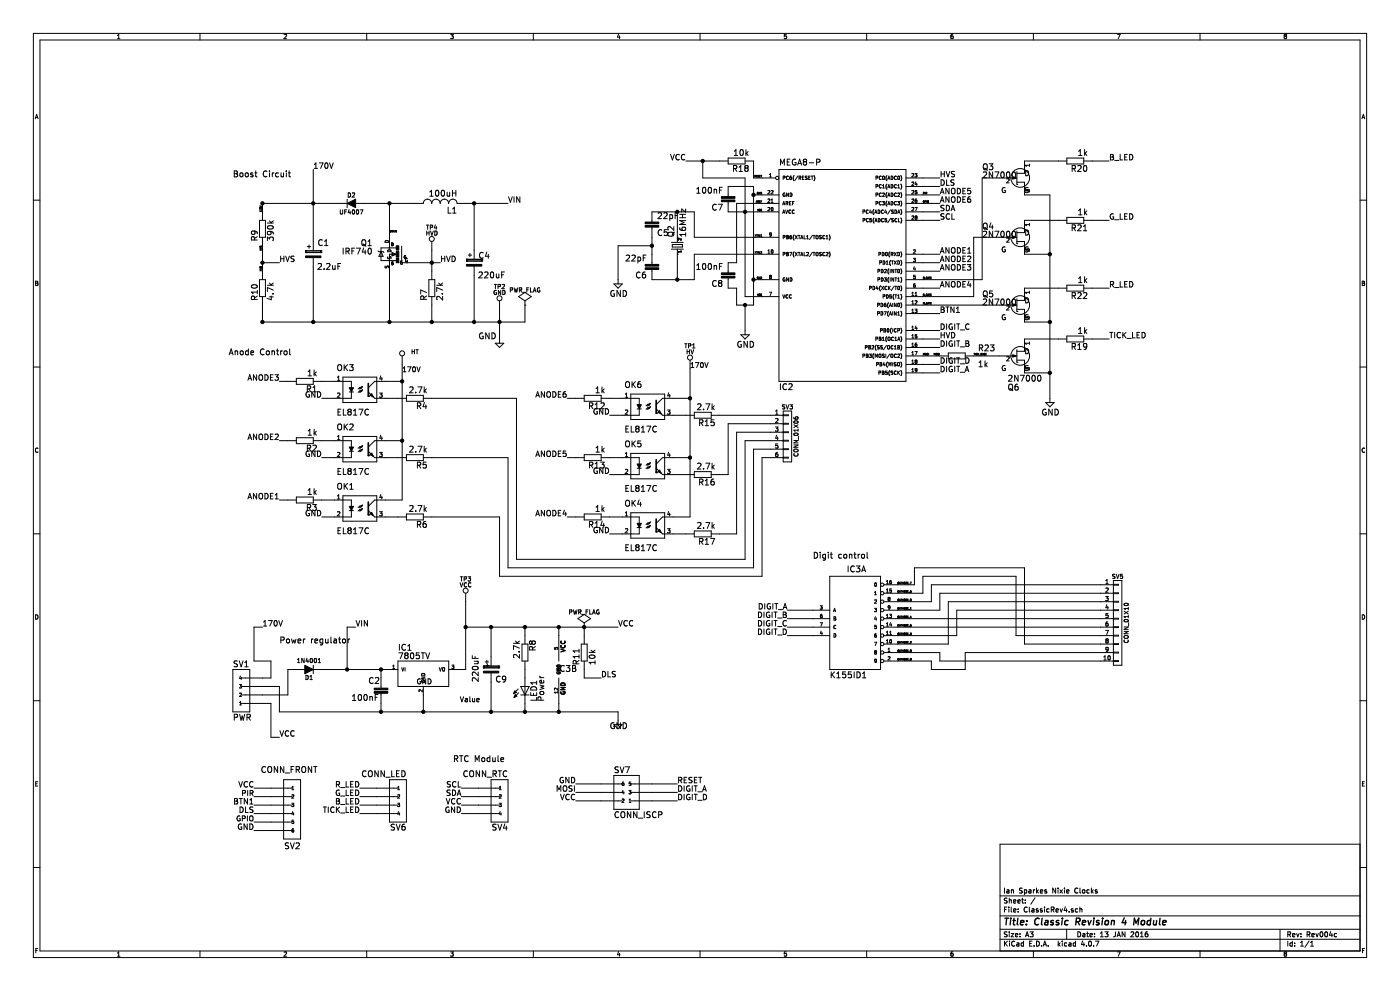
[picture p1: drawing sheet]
EESchema Schematic File Version 2
LIBS:ClassicRev4
LIBS:ClassicRev4-rescue
LIBS:ClassicRev4-cache
EELAYER 25 0
EELAYER END
$Descr A3 16535 11693
encoding utf-8
Sheet 1 1
Title "Classic Revision 4 Module"
Date "13 JAN 2016"
Rev "Rev004c"
Comp "Ian Sparkes Nixie Clocks"
Comment1 ""
Comment2 ""
Comment3 ""
Comment4 ""
$EndDescr
Text Notes 2750 2100 0    70   ~ 0
Boost Circuit
Text Notes 2700 4200 0    70   ~ 0
Anode Control
Text Notes 3300 7600 0    70   ~ 0
Power regulator
Text Notes 9600 6600 0    70   ~ 0
Digit control
Text Notes 5350 9000 0    70   ~ 0
RTC Module
$Comp
L RCL_C-EU050-024X044 C2
U 1 1
P 4500 8200
F 0 "C2" H 4350 8000 70  0000 L BNN
F 1 "100nF" H 4150 8200 70  0000 L BNN
F 2 "rcl:rcl-C025-024X044" H 4490 7990 70  0001 L TNN
F 3 "" H 4500 8200 60  0001 C CNN
	1    4500 8200
	1    0    0    1   
$EndComp
$Comp
L CP C4
U 1 1
P 5600 3100
F 0 "C4" H 5650 3150 70  0000 L BNN
F 1 "220uF" H 5644 2919 70  0000 L BNN
F 2 "rcl:rcl-E2,5-7" H 5590 2890 70  0001 L TNN
F 3 "" H 5600 3100 60  0001 C CNN
F 4 "Value" H 5600 3100 60  0001 C CNN "Fieldname"
F 5 "+" V 5577 3116 50  0001 L BNN "Field4"
	1    5600 3100
	1    0    0    -1  
$EndComp
$Comp
L RCL_C-EU050-024X044 C5
U 1 1
P 7700 2700
F 0 "C5" H 7760 2715 70  0000 L BNN
F 1 "22pF" H 7760 2515 70  0000 L BNN
F 2 "rcl:rcl-C025-024X044" H 7690 2490 70  0001 L TNN
F 3 "" H 7700 2700 60  0001 C CNN
	1    7700 2700
	1    0    0    1   
$EndComp
$Comp
L RCL_C-EU050-024X044 C6
U 1 1
P 7700 3200
F 0 "C6" H 7760 3215 70  0000 L BNN
F 1 "22pF" H 7760 3015 70  0000 L BNN
F 2 "rcl:rcl-C025-024X044" H 7690 2990 70  0001 L TNN
F 3 "" H 7700 3200 60  0001 C CNN
	1    7700 3200
	-1   0    0    1   
$EndComp
$Comp
L RCL_C-EU050-024X044 C7
U 1 1
P 8600 2400
F 0 "C7" H 8660 2415 70  0000 L BNN
F 1 "100nF" H 8660 2215 70  0000 L BNN
F 2 "rcl:rcl-C025-024X044" H 8590 2190 70  0001 L TNN
F 3 "" H 8600 2400 60  0001 C CNN
	1    8600 2400
	-1   0    0    1   
$EndComp
$Comp
L RCL_C-EU050-024X044 C8
U 1 1
P 8600 3300
F 0 "C8" H 8660 3315 70  0000 L BNN
F 1 "100nF" H 8660 3115 70  0000 L BNN
F 2 "rcl:rcl-C025-024X044" H 8590 3090 70  0001 L TNN
F 3 "" H 8600 3300 60  0001 C CNN
	1    8600 3300
	-1   0    0    1   
$EndComp
$Comp
L CP C9
U 1 1
P 5800 7900
F 0 "C9" H 5850 7750 70  0000 L BNN
F 1 "220uF" V 5650 7750 70  0000 L BNN
F 2 "rcl:rcl-E2,5-7" H 5790 7690 70  0001 L TNN
F 3 "" H 5800 7900 60  0001 C CNN
F 4 "Value" H 5550 7550 60  0000 C CNN "Fieldname"
F 5 "+" V 5777 7916 50  0000 L BNN "Field5"
	1    5800 7900
	1    0    0    -1  
$EndComp
$Comp
L FRAMES_FRAME_A_L #FRAME1
U 1 1
P 2400 10000
F 0 "#FRAME1" H 2450 10050 60  0001 C CNN
F 1 "~" H 2400 -31600 60  0001 C CNN
F 2 "" H 2400 -31600 60  0001 C CNN
F 3 "" H 2400 -31600 60  0001 C CNN
	1    2400 10000
	1    0    0    -1  
$EndComp
$Comp
L GND #GND1
U 1 1
P 5900 4000
F 0 "#GND1" H 5800 3900 70  0001 L BNN
F 1 "GND" H 5650 4000 70  0000 L BNN
F 2 "" H 5900 4000 60  0001 C CNN
F 3 "" H 5900 4000 60  0001 C CNN
	1    5900 4000
	1    0    0    -1  
$EndComp
$Comp
L GND #GND2
U 1 1
P 7300 3300
F 0 "#GND2" H 7200 3200 70  0001 L BNN
F 1 "GND" H 7200 3100 70  0000 L BNN
F 2 "" H 7300 3300 60  0001 C CNN
F 3 "" H 7300 3300 60  0001 C CNN
	1    7300 3300
	1    0    0    -1  
$EndComp
$Comp
L GND #GND3
U 1 1
P 7300 8500
F 0 "#GND3" H 7200 8400 70  0001 L BNN
F 1 "GND" H 7200 8400 70  0000 L BNN
F 2 "" H 7300 8500 60  0001 C CNN
F 3 "" H 7300 8500 60  0001 C CNN
	1    7300 8500
	1    0    0    -1  
$EndComp
$Comp
L GND #GND4
U 1 1
P 8800 3900
F 0 "#GND4" H 8700 3800 70  0001 L BNN
F 1 "GND" H 8700 3700 70  0000 L BNN
F 2 "" H 8800 3900 60  0001 C CNN
F 3 "" H 8800 3900 60  0001 C CNN
	1    8800 3900
	1    0    0    -1  
$EndComp
$Comp
L GND #GND5
U 1 1
P 12400 4700
F 0 "#GND5" H 12300 4600 70  0001 L BNN
F 1 "GND" H 12300 4500 70  0000 L BNN
F 2 "" H 12400 4700 60  0001 C CNN
F 3 "" H 12400 4700 60  0001 C CNN
	1    12400 4700
	1    0    0    -1  
$EndComp
$Comp
L LINEAR_7805TV IC1
U 1 1
P 5000 7900
F 0 "IC1" H 4700 8125 70  0000 L BNN
F 1 "7805TV" H 4700 8025 70  0000 L BNN
F 2 "Recovered:7805_TO220V" H 4990 7690 70  0001 L TNN
F 3 "" H 5000 7900 60  0001 C CNN
F 4 "GND" H 4300 8100 60  0001 L BNN "Field5"
	1    5000 7900
	1    0    0    -1  
$EndComp
$Comp
L ATMEL_MEGA8-P IC2
U 1 1
P 9900 3200
F 0 "IC2" H 9200 1800 70  0000 L BNN
F 1 "MEGA8-P" H 9201 4450 70  0000 L BNN
F 2 "Recovered:328P_DIL28" H 9890 2990 70  0001 L TNN
F 3 "" H 9900 3200 60  0001 C CNN
	1    9900 3200
	1    0    0    -1  
$EndComp
$Comp
L 74XX-US_74141N IC3
U 1 1
P 10100 7300
F 0 "IC3" H 10000 7850 70  0000 L BNN
F 1 "K155ID1" H 9800 6600 70  0000 L BNN
F 2 "Recovered:74141_DIL16" H 10090 7090 70  0001 L TNN
F 3 "" H 10100 7300 60  0001 C CNN
	1    10100 7300
	1    0    0    -1  
$EndComp
$Comp
L 74XX-US_74141N IC3
U 2 1
P 6600 7900
F 0 "IC3" H 6575 7875 70  0000 L BNN
F 1 "K155ID1" H 6590 7790 70  0001 L TNN
F 2 "Recovered:74141_DIL16" H 6590 7690 70  0001 L TNN
F 3 "" H 6600 7900 60  0001 C CNN
F 4 "GND" V 6674 7600 50  0000 L BNN "Field4"
F 5 "VCC" V 6675 8100 50  0000 L BNN "Field5"
	2    6600 7900
	1    0    0    -1  
$EndComp
$Comp
L RCL_L-US6000-XXX-RC L1
U 1 1
P 5200 2400
F 0 "L1" V 5150 2200 70  0000 L BNN
F 1 "100uH" V 5350 2200 70  0000 L BNN
F 2 "Recovered:Inductor-100mH" H 5190 2190 70  0001 L TNN
F 3 "" H 5200 2400 60  0001 C CNN
	1    5200 2400
	0    -1   -1   0   
$EndComp
$Comp
L LED_LED3MM LED1
U 1 1
P 6200 8100
F 0 "LED1" V 6340 7920 70  0000 L BNN
F 1 "Power" V 6425 7920 70  0000 L BNN
F 2 "KickstarterNixie:LED_LED3MM" H 6190 7890 70  0001 L TNN
F 3 "" H 6200 8100 60  0001 C CNN
	1    6200 8100
	1    0    0    -1  
$EndComp
$Comp
L PC817 OK1
U 1 1
P 4250 6000
F 0 "OK1" H 3975 6225 70  0000 L BNN
F 1 "EL817C" H 3975 5700 70  0000 L BNN
F 2 "optocoupler:optocoupler-DIL04" H 4240 5790 70  0001 L TNN
F 3 "" H 4250 6000 60  0001 C CNN
F 4 "Value" H 4250 6000 60  0001 C CNN "Fieldname"
	1    4250 6000
	1    0    0    -1  
$EndComp
$Comp
L PC817 OK2
U 1 1
P 4250 5300
F 0 "OK2" H 3975 5525 70  0000 L BNN
F 1 "EL817C" H 3975 5000 70  0000 L BNN
F 2 "optocoupler:optocoupler-DIL04" H 4240 5090 70  0001 L TNN
F 3 "" H 4250 5300 60  0001 C CNN
F 4 "Value" H 4250 5300 60  0001 C CNN "Fieldname"
	1    4250 5300
	1    0    0    -1  
$EndComp
$Comp
L PC817 OK3
U 1 1
P 4250 4600
F 0 "OK3" H 3975 4825 70  0000 L BNN
F 1 "EL817C" H 3975 4300 70  0000 L BNN
F 2 "optocoupler:optocoupler-DIL04" H 4240 4390 70  0001 L TNN
F 3 "" H 4250 4600 60  0001 C CNN
F 4 "Value" H 4250 4600 60  0001 C CNN "Fieldname"
	1    4250 4600
	1    0    0    -1  
$EndComp
$Comp
L PC817 OK4
U 1 1
P 7650 6200
F 0 "OK4" H 7375 6425 70  0000 L BNN
F 1 "EL817C" H 7375 5900 70  0000 L BNN
F 2 "optocoupler:optocoupler-DIL04" H 7640 5990 70  0001 L TNN
F 3 "" H 7650 6200 60  0001 C CNN
F 4 "Value" H 7650 6200 60  0001 C CNN "Fieldname"
	1    7650 6200
	1    0    0    -1  
$EndComp
$Comp
L PC817 OK5
U 1 1
P 7650 5500
F 0 "OK5" H 7375 5725 70  0000 L BNN
F 1 "EL817C" H 7375 5200 70  0000 L BNN
F 2 "optocoupler:optocoupler-DIL04" H 7640 5290 70  0001 L TNN
F 3 "" H 7650 5500 60  0001 C CNN
F 4 "Value" H 7650 5500 60  0001 C CNN "Fieldname"
	1    7650 5500
	1    0    0    -1  
$EndComp
$Comp
L PC817 OK6
U 1 1
P 7650 4800
F 0 "OK6" H 7375 5025 70  0000 L BNN
F 1 "EL817C" H 7375 4500 70  0000 L BNN
F 2 "optocoupler:optocoupler-DIL04" H 7640 4590 70  0001 L TNN
F 3 "" H 7650 4800 60  0001 C CNN
F 4 "Value" H 7650 4800 60  0001 C CNN "Fieldname"
	1    7650 4800
	1    0    0    -1  
$EndComp
$Comp
L CRYSTAL_CRYSTALHC49S Q2
U 1 1
P 8000 2900
F 0 "Q2" H 8100 2940 70  0000 L BNN
F 1 "16MHz" H 8100 2800 70  0000 L BNN
F 2 "Crystals:Crystal_HC49-U_Vertical" H 7990 2690 70  0001 L TNN
F 3 "" H 8000 2900 60  0001 C CNN
F 4 "1" H 7915 2855 34  0000 L BNN "Field5"
F 5 "2" H 8060 2855 34  0000 L BNN "Field6"
	1    8000 2900
	0    -1   -1   0   
$EndComp
$Comp
L Q_NJFET_DGS Q3
U 1 1
P 12000 2100
F 0 "Q3" H 11600 2195 70  0000 L BNN
F 1 "2N7000" H 11600 2100 70  0000 L BNN
F 2 "Recovered:TRANSISTOR-FET_TO92" H 11990 1890 70  0001 L TNN
F 3 "" H 12000 2100 60  0001 C CNN
F 4 "D" H 12100 2124 60  0000 L BNN "Field5"
F 5 "S" H 12099 1925 60  0000 L BNN "Field6"
F 6 "G" H 11825 1925 60  0000 L BNN "Field7"
	1    12000 2100
	1    0    0    -1  
$EndComp
$Comp
L Q_NJFET_DGS Q4
U 1 1
P 12000 2800
F 0 "Q4" H 11600 2895 70  0000 L BNN
F 1 "2N7000" H 11600 2800 70  0000 L BNN
F 2 "Recovered:TRANSISTOR-FET_TO92" H 11990 2590 70  0001 L TNN
F 3 "" H 12000 2800 60  0001 C CNN
F 4 "D" H 12100 2824 60  0000 L BNN "Field5"
F 5 "S" H 12099 2625 60  0000 L BNN "Field6"
F 6 "G" H 11825 2625 60  0000 L BNN "Field7"
	1    12000 2800
	1    0    0    -1  
$EndComp
$Comp
L Q_NJFET_DGS Q5
U 1 1
P 12000 3600
F 0 "Q5" H 11600 3695 70  0000 L BNN
F 1 "2N7000" H 11600 3600 70  0000 L BNN
F 2 "Recovered:TRANSISTOR-FET_TO92" H 11990 3390 70  0001 L TNN
F 3 "" H 12000 3600 60  0001 C CNN
F 4 "D" H 12100 3624 60  0000 L BNN "Field5"
F 5 "S" H 12099 3425 60  0000 L BNN "Field6"
F 6 "G" H 11825 3425 60  0000 L BNN "Field7"
	1    12000 3600
	1    0    0    -1  
$EndComp
$Comp
L Q_NJFET_DGS Q6
U 1 1
P 12000 4200
F 0 "Q6" H 11900 3795 70  0000 L BNN
F 1 "2N7000" H 11900 3900 70  0000 L BNN
F 2 "Recovered:TRANSISTOR-FET_TO92" H 11990 3990 70  0001 L TNN
F 3 "" H 12000 4200 60  0001 C CNN
F 4 "D" H 12100 4224 60  0000 L BNN "Field5"
F 5 "S" H 12099 4025 60  0000 L BNN "Field6"
F 6 "G" H 11825 4025 60  0000 L BNN "Field7"
	1    12000 4200
	1    0    0    -1  
$EndComp
$Comp
L RCL_R-EU_0207/2V R1
U 1 1
P 3600 4500
F 0 "R1" H 3450 4558 70  0000 L BNN
F 1 "1k" H 3450 4370 70  0000 L BNN
F 2 "rcl:rcl-0207%2f2V" H 3590 4290 70  0001 L TNN
F 3 "" H 3600 4500 60  0001 C CNN
	1    3600 4500
	-1   0    0    1   
$EndComp
$Comp
L RCL_R-EU_0207/2V R2
U 1 1
P 3600 5200
F 0 "R2" H 3450 5258 70  0000 L BNN
F 1 "1k" H 3450 5070 70  0000 L BNN
F 2 "rcl:rcl-0207%2f2V" H 3590 4990 70  0001 L TNN
F 3 "" H 3600 5200 60  0001 C CNN
	1    3600 5200
	-1   0    0    1   
$EndComp
$Comp
L RCL_R-EU_0207/2V R3
U 1 1
P 3600 5900
F 0 "R3" H 3450 5958 70  0000 L BNN
F 1 "1k" H 3450 5770 70  0000 L BNN
F 2 "rcl:rcl-0207%2f2V" H 3590 5690 70  0001 L TNN
F 3 "" H 3600 5900 60  0001 C CNN
	1    3600 5900
	-1   0    0    1   
$EndComp
$Comp
L RCL_R-EU_0207/2V R4
U 1 1
P 4900 4700
F 0 "R4" H 4750 4758 70  0000 L BNN
F 1 "2.7k" H 4750 4570 70  0000 L BNN
F 2 "rcl:rcl-0207%2f2V" H 4890 4490 70  0001 L TNN
F 3 "" H 4900 4700 60  0001 C CNN
	1    4900 4700
	-1   0    0    1   
$EndComp
$Comp
L RCL_R-EU_0207/2V R5
U 1 1
P 4900 5400
F 0 "R5" H 4750 5458 70  0000 L BNN
F 1 "2.7k" H 4750 5270 70  0000 L BNN
F 2 "rcl:rcl-0207%2f2V" H 4890 5190 70  0001 L TNN
F 3 "" H 4900 5400 60  0001 C CNN
	1    4900 5400
	-1   0    0    1   
$EndComp
$Comp
L RCL_R-EU_0207/2V R6
U 1 1
P 4900 6100
F 0 "R6" H 4750 6158 70  0000 L BNN
F 1 "2.7k" H 4750 5970 70  0000 L BNN
F 2 "rcl:rcl-0207%2f2V" H 4890 5890 70  0001 L TNN
F 3 "" H 4900 6100 60  0001 C CNN
	1    4900 6100
	-1   0    0    1   
$EndComp
$Comp
L RCL_R-EU_0207/2V R7
U 1 1
P 5100 3400
F 0 "R7" H 4950 3459 70  0000 L BNN
F 1 "2.7k" H 4950 3270 70  0000 L BNN
F 2 "rcl:rcl-0207%2f2V" H 5090 3190 70  0001 L TNN
F 3 "" H 5100 3400 60  0001 C CNN
	1    5100 3400
	0    -1   -1   0   
$EndComp
$Comp
L RCL_R-EU_0207/2V R8
U 1 1
P 6200 7700
F 0 "R8" H 6050 7758 70  0000 L BNN
F 1 "2.7k" H 6051 7570 70  0000 L BNN
F 2 "rcl:rcl-0207%2f2V" H 6190 7490 70  0001 L TNN
F 3 "" H 6200 7700 60  0001 C CNN
	1    6200 7700
	0    1    1    0   
$EndComp
$Comp
L RCL_R-EU_0207/2V R9
U 1 1
P 3100 2700
F 0 "R9" H 2950 2759 70  0000 L BNN
F 1 "390k" H 2950 2570 70  0000 L BNN
F 2 "rcl:rcl-0207%2f2V" H 3090 2490 70  0001 L TNN
F 3 "" H 3100 2700 60  0001 C CNN
	1    3100 2700
	0    -1   -1   0   
$EndComp
$Comp
L RCL_R-EU_0207/2V R10
U 1 1
P 3100 3400
F 0 "R10" H 2950 3459 70  0000 L BNN
F 1 "4.7k" H 2950 3270 70  0000 L BNN
F 2 "rcl:rcl-0207%2f2V" H 3090 3190 70  0001 L TNN
F 3 "" H 3100 3400 60  0001 C CNN
	1    3100 3400
	0    -1   -1   0   
$EndComp
$Comp
L RCL_R-EU_0207/2V R11
U 1 1
P 6900 7700
F 0 "R11" H 6750 7759 70  0000 L BNN
F 1 "10k" H 6750 7570 70  0000 L BNN
F 2 "rcl:rcl-0207%2f2V" H 6890 7490 70  0001 L TNN
F 3 "" H 6900 7700 60  0001 C CNN
	1    6900 7700
	0    -1   -1   0   
$EndComp
$Comp
L RCL_R-EU_0207/2V R12
U 1 1
P 7000 4700
F 0 "R12" H 6850 4758 70  0000 L BNN
F 1 "1k" H 6850 4570 70  0000 L BNN
F 2 "rcl:rcl-0207%2f2V" H 6990 4490 70  0001 L TNN
F 3 "" H 7000 4700 60  0001 C CNN
	1    7000 4700
	-1   0    0    1   
$EndComp
$Comp
L RCL_R-EU_0207/2V R13
U 1 1
P 7000 5400
F 0 "R13" H 6850 5458 70  0000 L BNN
F 1 "1k" H 6850 5270 70  0000 L BNN
F 2 "rcl:rcl-0207%2f2V" H 6990 5190 70  0001 L TNN
F 3 "" H 7000 5400 60  0001 C CNN
	1    7000 5400
	-1   0    0    1   
$EndComp
$Comp
L RCL_R-EU_0207/2V R14
U 1 1
P 7000 6100
F 0 "R14" H 6850 6158 70  0000 L BNN
F 1 "1k" H 6850 5970 70  0000 L BNN
F 2 "rcl:rcl-0207%2f2V" H 6990 5890 70  0001 L TNN
F 3 "" H 7000 6100 60  0001 C CNN
	1    7000 6100
	-1   0    0    1   
$EndComp
$Comp
L RCL_R-EU_0207/2V R15
U 1 1
P 8300 4900
F 0 "R15" H 8150 4958 70  0000 L BNN
F 1 "2.7k" H 8150 4770 70  0000 L BNN
F 2 "rcl:rcl-0207%2f2V" H 8290 4690 70  0001 L TNN
F 3 "" H 8300 4900 60  0001 C CNN
	1    8300 4900
	-1   0    0    1   
$EndComp
$Comp
L RCL_R-EU_0207/2V R16
U 1 1
P 8300 5600
F 0 "R16" H 8150 5658 70  0000 L BNN
F 1 "2.7k" H 8150 5470 70  0000 L BNN
F 2 "rcl:rcl-0207%2f2V" H 8290 5390 70  0001 L TNN
F 3 "" H 8300 5600 60  0001 C CNN
	1    8300 5600
	-1   0    0    1   
$EndComp
$Comp
L RCL_R-EU_0207/2V R17
U 1 1
P 8300 6300
F 0 "R17" H 8150 6358 70  0000 L BNN
F 1 "2.7k" H 8150 6170 70  0000 L BNN
F 2 "rcl:rcl-0207%2f2V" H 8290 6090 70  0001 L TNN
F 3 "" H 8300 6300 60  0001 C CNN
	1    8300 6300
	-1   0    0    1   
$EndComp
$Comp
L RCL_R-EU_0207/2V R18
U 1 1
P 8700 1900
F 0 "R18" H 8550 1958 70  0000 L BNN
F 1 "10k" H 8550 1770 70  0000 L BNN
F 2 "rcl:rcl-0207%2f2V" H 8690 1690 70  0001 L TNN
F 3 "" H 8700 1900 60  0001 C CNN
	1    8700 1900
	-1   0    0    1   
$EndComp
$Comp
L RCL_R-EU_0207/2V R19
U 1 1
P 12700 4000
F 0 "R19" H 12550 4058 70  0000 L BNN
F 1 "1k" H 12550 3870 70  0000 L BNN
F 2 "rcl:rcl-0207%2f2V" H 12690 3790 70  0001 L TNN
F 3 "" H 12700 4000 60  0001 C CNN
	1    12700 4000
	-1   0    0    1   
$EndComp
$Comp
L RCL_R-EU_0207/2V R20
U 1 1
P 12700 1900
F 0 "R20" H 12550 1958 70  0000 L BNN
F 1 "1k" H 12550 1770 70  0000 L BNN
F 2 "rcl:rcl-0207%2f2V" H 12690 1690 70  0001 L TNN
F 3 "" H 12700 1900 60  0001 C CNN
	1    12700 1900
	-1   0    0    1   
$EndComp
$Comp
L RCL_R-EU_0207/2V R21
U 1 1
P 12700 2600
F 0 "R21" H 12550 2658 70  0000 L BNN
F 1 "1k" H 12550 2470 70  0000 L BNN
F 2 "rcl:rcl-0207%2f2V" H 12690 2390 70  0001 L TNN
F 3 "" H 12700 2600 60  0001 C CNN
	1    12700 2600
	-1   0    0    1   
$EndComp
$Comp
L RCL_R-EU_0207/2V R22
U 1 1
P 12700 3400
F 0 "R22" H 12550 3458 70  0000 L BNN
F 1 "1k" H 12550 3270 70  0000 L BNN
F 2 "rcl:rcl-0207%2f2V" H 12690 3190 70  0001 L TNN
F 3 "" H 12700 3400 60  0001 C CNN
	1    12700 3400
	-1   0    0    1   
$EndComp
$Comp
L RCL_R-EU_0207/2V R23
U 1 1
P 11300 4200
F 0 "R23" H 11550 4258 70  0000 L BNN
F 1 "1k" H 11550 4070 70  0000 L BNN
F 2 "rcl:rcl-0207%2f2V" H 11290 3990 70  0001 L TNN
F 3 "" H 11300 4200 60  0001 C CNN
	1    11300 4200
	1    0    0    -1  
$EndComp
$Comp
L ARDUNIX6_MA04-1 SV1
U 1 1
P 2800 8100
F 0 "SV1" H 2751 8330 70  0000 L BNN
F 1 "PWR" H 2750 7700 70  0000 L BNN
F 2 "Recovered:ARDUNIX6_MA04-1" H 2790 7890 70  0001 L TNN
F 3 "" H 2800 8100 60  0001 C CNN
	1    2800 8100
	1    0    0    -1  
$EndComp
$Comp
L ARDUNIX6_MA06-1 SV2
U 1 1
P 3500 9600
F 0 "SV2" H 3450 9950 70  0000 L BNN
F 1 "CONN_FRONT" H 3250 9050 70  0000 L BNN
F 2 "Recovered:ARDUNIX6_MA06-1" H 3490 9390 70  0001 L TNN
F 3 "" H 3500 9600 60  0001 C CNN
	1    3500 9600
	-1   0    0    1   
$EndComp
$Comp
L ARDUNIX6_MA04-1 SV4
U 1 1
P 5950 9500
F 0 "SV4" H 5900 9730 70  0000 L BNN
F 1 "CONN_RTC" H 5901 9100 70  0000 L BNN
F 2 "Recovered:ARDUNIX6_MA04-1" H 5940 9290 70  0001 L TNN
F 3 "" H 5950 9500 60  0001 C CNN
	1    5950 9500
	-1   0    0    1   
$EndComp
$Comp
L ARDUNIX6_MA04-1 SV6
U 1 1
P 4750 9500
F 0 "SV6" H 4700 9730 70  0000 L BNN
F 1 "CONN_LED" H 4701 9100 70  0000 L BNN
F 2 "Recovered:ARDUNIX6_MA04-1" H 4740 9290 70  0001 L TNN
F 3 "" H 4750 9500 60  0001 C CNN
	1    4750 9500
	-1   0    0    1   
$EndComp
$Comp
L CON-LSTB_MA03-2 SV7
U 1 1
P 7400 9350
F 0 "SV7" H 7250 9580 70  0000 L BNN
F 1 "CONN_ISCP" H 7250 9050 70  0000 L BNN
F 2 "Recovered:CON-LSTB_MA03-2" H 7390 9140 70  0001 L TNN
F 3 "" H 7400 9350 60  0001 C CNN
	1    7400 9350
	1    0    0    -1  
$EndComp
Text Label 3700 2000 0    65   ~ 0
170V
Text Label 3100 7400 0    65   ~ 0
170V
Text Label 3300 5900 2    65   ~ 0
ANODE1
Text Label 11100 3000 0    65   ~ 0
ANODE1
Text Label 3300 5200 2    65   ~ 0
ANODE2
Text Label 11100 3100 0    65   ~ 0
ANODE2
Text Label 3300 4500 2    65   ~ 0
ANODE3
Text Label 11100 3200 0    65   ~ 0
ANODE3
Text Label 6700 6100 2    65   ~ 0
ANODE4
Text Label 11100 3400 0    65   ~ 0
ANODE4
Text Label 6700 5400 2    65   ~ 0
ANODE5
Text Label 11100 2300 0    65   ~ 0
ANODE5
Text Label 6700 4700 2    65   ~ 0
ANODE6
Text Label 11100 2400 0    65   ~ 0
ANODE6
Text Label 11100 3700 0    65   ~ 0
BTN1
Text Label 3000 9500 2    65   ~ 0
BTN1
Text Label 4250 9500 2    65   ~ 0
B_LED
Text Label 13100 1900 0    65   ~ 0
B_LED
Text Label 9300 7200 2    65   ~ 0
DIGIT_A
Text Label 11100 4400 0    65   ~ 0
DIGIT_A
Text Label 8000 9350 0    65   ~ 0
DIGIT_A
Text Label 9300 7300 2    65   ~ 0
DIGIT_B
Text Label 11100 4100 0    65   ~ 0
DIGIT_B
Text Label 9300 7400 2    65   ~ 0
DIGIT_C
Text Label 11100 3900 0    65   ~ 0
DIGIT_C
Text Label 9300 7500 2    65   ~ 0
DIGIT_D
Text Label 11100 4300 0    65   ~ 0
DIGIT_D
Text Label 8000 9450 0    65   ~ 0
DIGIT_D
Text Label 7100 8000 0    65   ~ 0
DLS
Text Label 11100 2200 0    65   ~ 0
DLS
Text Label 3000 9600 2    65   ~ 0
DLS
Text Label 7200 4900 2    65   ~ 0
GND
Text Label 7200 5600 2    65   ~ 0
GND
Text Label 7200 6300 2    65   ~ 0
GND
Text Label 3800 4700 2    65   ~ 0
GND
Text Label 3800 5400 2    65   ~ 0
GND
Text Label 3800 6100 2    65   ~ 0
GND
Text Label 3000 9800 2    65   ~ 0
GND
Text Label 5450 9600 2    65   ~ 0
GND
Text Label 6800 9250 2    65   ~ 0
GND
Text Label 4250 9400 2    65   ~ 0
G_LED
Text Label 13100 2600 0    65   ~ 0
G_LED
Text Label 5200 3100 0    65   ~ 0
HVD
Text Label 11100 4000 0    65   ~ 0
HVD
Text Label 3300 3100 0    65   ~ 0
HVS
Text Label 11100 2100 0    65   ~ 0
HVS
Text Label 6800 9350 2    65   ~ 0
MOSI
Text Label 8000 9250 0    65   ~ 0
RESET
Text Label 13100 3400 0    65   ~ 0
R_LED
Text Label 4250 9300 2    65   ~ 0
R_LED
Text Label 11100 2600 0    65   ~ 0
SCL
Text Label 5450 9300 2    65   ~ 0
SCL
Text Label 11100 2500 0    65   ~ 0
SDA
Text Label 5450 9400 2    65   ~ 0
SDA
Text Label 13100 4000 0    65   ~ 0
TICK_LED
Text Label 4250 9600 2    65   ~ 0
TICK_LED
Text Label 7300 7400 0    65   ~ 0
VCC
Text Label 8100 1900 2    65   ~ 0
VCC
Text Label 5450 9500 2    65   ~ 0
VCC
Text Label 3000 9300 2    65   ~ 0
VCC
Text Label 3300 8700 0    65   ~ 0
VCC
Text Label 6800 9450 2    65   ~ 0
VCC
Text Label 4200 7400 0    65   ~ 0
VIN
Text Label 6000 2400 0    65   ~ 0
VIN
Text Label 3100 2500 1    20   ~ 0
170V
Text Label 10900 2300 0    20   ~ 0
PIR
Text Label 10900 2400 0    20   ~ 0
GPIO
Text Label 9000 2400 2    20   ~ 0
AREF
Text Label 9000 2300 2    20   ~ 0
GND
Text Label 9000 3300 2    20   ~ 0
GND
Text Label 3100 2900 3    20   ~ 0
HVS
Text Label 3100 3200 1    20   ~ 0
HVS
Text Label 10900 4200 0    20   ~ 0
MOSI
Text Label 11100 4200 2    20   ~ 0
MOSI
Text Label 11500 4200 0    20   ~ 0
TICK_BASE
Text Label 10900 3600 0    20   ~ 0
R_GATE
Text Label 10900 3500 0    20   ~ 0
G_GATE
Text Label 9000 2100 2    20   ~ 0
RESET
Text Label 9000 2500 2    20   ~ 0
VCC
Text Label 9000 3500 2    20   ~ 0
VCC
Text Label 9000 2800 2    20   ~ 0
XTAL1
Text Label 9000 3000 2    20   ~ 0
XTAL2
$Comp
L TEST_1P #PWR1
U 1 1
P 4750 4300
F 0 "#PWR1" H 4750 4420 50  0001 C CNN
F 1 "HT" H 4900 4450 50  0000 C CNN
F 2 "" H 4750 4300 50  0000 C CNN
F 3 "" H 4750 4300 50  0000 C CNN
F 4 "Value" H 4750 4300 60  0001 C CNN "Fieldname"
	1    4750 4300
	1    0    0    -1  
$EndComp
Text Label 10600 7100 0    20   ~ 0
CATHODE_0
Text Label 10600 7200 0    20   ~ 0
CATHODE_1
Text Label 10600 7600 0    20   ~ 0
CATHODE_2
Text Label 10600 7500 0    20   ~ 0
CATHODE_3
Text Label 10600 7300 0    20   ~ 0
CATHODE_4
Text Label 10600 7400 0    20   ~ 0
CATHODE_5
Text Label 10600 7000 0    20   ~ 0
CATHODE_6
Text Label 10600 6900 0    20   ~ 0
CATHODE_7
Text Label 10600 7800 0    20   ~ 0
CATHODE_8
Text Label 10600 7700 0    20   ~ 0
CATHODE_9
Wire Wire Line
	3100 2400 3100 2500
Connection ~ 3700 2400
Connection ~ 3100 2400
Wire Wire Line
	3100 8000 3200 8000
Wire Wire Line
	3200 8000 3200 7800
Wire Wire Line
	3200 7800 3000 7800
Wire Wire Line
	3000 7800 3000 7400
Wire Wire Line
	3000 7400 3100 7400
Wire Wire Line
	3400 5900 3300 5900
Wire Wire Line
	10900 3000 11100 3000
Wire Wire Line
	3400 5200 3300 5200
Wire Wire Line
	10900 3100 11100 3100
Wire Wire Line
	3400 4500 3300 4500
Wire Wire Line
	10900 3200 11100 3200
Wire Wire Line
	6800 6100 6700 6100
Wire Wire Line
	10900 3400 11100 3400
Wire Wire Line
	6800 5400 6700 5400
Wire Wire Line
	10900 2300 11100 2300
Wire Wire Line
	6800 4700 6700 4700
Wire Wire Line
	10900 2400 11100 2400
Wire Wire Line
	9000 2400 8700 2400
Wire Wire Line
	8700 2400 8700 3100
Wire Wire Line
	8700 3100 8600 3100
Wire Wire Line
	10900 3700 11100 3700
Wire Wire Line
	3000 9500 3200 9500
Wire Wire Line
	4450 9500 4250 9500
Wire Wire Line
	12900 1900 13100 1900
Wire Wire Line
	5100 4700 6100 4700
Wire Wire Line
	6100 4700 6100 6600
Wire Wire Line
	6100 6600 8800 6600
Wire Wire Line
	9100 5200 8800 5200
Wire Wire Line
	8800 5200 8800 6600
Wire Wire Line
	5100 5400 6000 5400
Wire Wire Line
	6000 5400 6000 6700
Wire Wire Line
	6000 6700 8900 6700
Wire Wire Line
	9100 5300 8900 5300
Wire Wire Line
	8900 5300 8900 6700
Wire Wire Line
	5100 6100 5900 6100
Wire Wire Line
	5900 6100 5900 6800
Wire Wire Line
	5900 6800 9000 6800
Wire Wire Line
	9100 5400 9000 5400
Wire Wire Line
	9000 5400 9000 6800
Wire Wire Line
	9600 7200 9300 7200
Wire Wire Line
	10900 4400 11100 4400
Wire Wire Line
	7700 9350 8000 9350
Wire Wire Line
	9600 7300 9300 7300
Wire Wire Line
	10900 4100 11100 4100
Wire Wire Line
	9600 7400 9300 7400
Wire Wire Line
	10900 3900 11100 3900
Wire Wire Line
	9600 7500 9300 7500
Wire Wire Line
	10900 4300 11100 4300
Wire Wire Line
	7700 9450 8000 9450
Wire Wire Line
	6900 7900 6900 8000
Wire Wire Line
	6900 8000 7100 8000
Wire Wire Line
	10900 2200 11100 2200
Wire Wire Line
	3000 9600 3200 9600
Wire Wire Line
	4600 3800 4600 3200
Wire Wire Line
	3700 3150 3700 3800
Wire Wire Line
	5600 3800 5600 3250
Wire Wire Line
	3100 3800 3100 3600
Connection ~ 5100 3800
Connection ~ 4600 3800
Connection ~ 3700 3800
Connection ~ 5600 3800
Connection ~ 3100 3800
Wire Wire Line
	7350 4900 7200 4900
Wire Wire Line
	7350 5600 7200 5600
Wire Wire Line
	7350 6300 7200 6300
Wire Wire Line
	3950 4700 3800 4700
Wire Wire Line
	3950 5400 3800 5400
Wire Wire Line
	3950 6100 3800 6100
Wire Wire Line
	7700 2800 7700 3000
Wire Wire Line
	7700 2900 7300 2900
Wire Wire Line
	7300 2900 7300 3300
Connection ~ 7700 2900
Wire Wire Line
	3000 9800 3200 9800
Wire Wire Line
	3300 8400 7300 8400
Wire Wire Line
	5000 8400 5000 8200
Wire Wire Line
	4500 8300 4500 8400
Wire Wire Line
	6200 8300 6200 8400
Wire Wire Line
	6600 8400 6600 8300
Wire Wire Line
	5800 8050 5800 8400
Wire Wire Line
	3100 8100 3300 8100
Wire Wire Line
	3300 8100 3300 8400
Connection ~ 4500 8400
Connection ~ 6200 8400
Connection ~ 6600 8400
Connection ~ 5000 8400
Connection ~ 5800 8400
Wire Wire Line
	9000 2300 8900 2300
Wire Wire Line
	8900 3600 8900 2200
Wire Wire Line
	8900 3300 9000 3300
Wire Wire Line
	8900 2200 8600 2200
Wire Wire Line
	8700 3600 8900 3600
Wire Wire Line
	8700 3600 8700 3400
Wire Wire Line
	8700 3400 8600 3400
Connection ~ 8900 2300
Connection ~ 8900 3300
Connection ~ 8800 3600
Wire Wire Line
	5650 9600 5450 9600
Wire Wire Line
	7100 9250 6800 9250
Wire Wire Line
	4450 9400 4250 9400
Wire Wire Line
	12900 2600 13100 2600
Wire Wire Line
	10900 4000 11100 4000
Wire Wire Line
	3100 2900 3100 3200
Wire Wire Line
	3100 3100 3300 3100
Connection ~ 3100 3100
Wire Wire Line
	10900 2100 11100 2100
Wire Wire Line
	10900 4200 11100 4200
Wire Wire Line
	7100 9350 6800 9350
Wire Wire Line
	4300 2400 4900 2400
Wire Wire Line
	4600 2400 4600 2800
Connection ~ 4600 2400
Wire Wire Line
	7200 4700 7350 4700
Wire Wire Line
	7950 4900 8100 4900
Wire Wire Line
	7200 5400 7350 5400
Wire Wire Line
	8500 5600 8600 5600
Wire Wire Line
	9100 5000 8600 5000
Wire Wire Line
	8600 5000 8600 5600
Wire Wire Line
	7200 6100 7350 6100
Wire Wire Line
	8500 6300 8700 6300
Wire Wire Line
	9100 5100 8700 5100
Wire Wire Line
	8700 5100 8700 6300
Wire Wire Line
	7950 5600 8100 5600
Wire Wire Line
	7950 6300 8100 6300
Wire Wire Line
	3800 4500 3950 4500
Wire Wire Line
	4550 4700 4700 4700
Wire Wire Line
	3800 5200 3950 5200
Wire Wire Line
	3800 5900 3950 5900
Wire Wire Line
	10600 7800 11000 7800
Wire Wire Line
	11000 7800 11000 7900
Wire Wire Line
	11000 7900 11400 7900
Wire Wire Line
	11400 7900 11400 7700
Wire Wire Line
	11400 7700 13000 7700
Wire Wire Line
	10600 7000 10900 7000
Wire Wire Line
	10900 7000 10900 6800
Wire Wire Line
	10900 6800 12000 6800
Wire Wire Line
	12000 6800 12000 7500
Wire Wire Line
	12000 7500 13000 7500
Wire Wire Line
	4550 5400 4700 5400
Wire Wire Line
	4550 6100 4700 6100
Wire Wire Line
	12100 7600 13000 7600
Wire Wire Line
	12100 7600 12100 6700
Wire Wire Line
	12100 6700 10800 6700
Wire Wire Line
	10800 6700 10800 6900
Wire Wire Line
	10800 6900 10600 6900
Wire Wire Line
	10600 7400 13000 7400
Wire Wire Line
	10600 7300 13000 7300
Wire Wire Line
	10600 7500 11300 7500
Wire Wire Line
	11300 7500 11300 7200
Wire Wire Line
	11300 7200 13000 7200
Wire Wire Line
	10600 7600 11200 7600
Wire Wire Line
	11200 7600 11200 7100
Wire Wire Line
	11200 7100 13000 7100
Wire Wire Line
	10600 7100 11000 7100
Wire Wire Line
	11000 7100 11000 6900
Wire Wire Line
	11000 6900 13000 6900
Wire Wire Line
	10600 7200 11100 7200
Wire Wire Line
	11100 7200 11100 7000
Wire Wire Line
	11100 7000 13000 7000
Wire Wire Line
	3400 8200 3100 8200
Wire Wire Line
	3400 7900 3400 8200
Wire Wire Line
	11800 2100 11600 2100
Wire Wire Line
	11600 2100 11600 3300
Wire Wire Line
	11600 3300 10900 3300
Wire Wire Line
	11800 3600 10900 3600
Wire Wire Line
	6200 7900 6200 8000
Wire Wire Line
	10900 3500 11500 3500
Wire Wire Line
	8900 1900 8900 2100
Wire Wire Line
	8900 2100 9000 2100
Wire Wire Line
	7700 9250 8000 9250
Wire Wire Line
	12900 3400 13100 3400
Wire Wire Line
	4450 9300 4250 9300
Wire Wire Line
	10900 2600 11100 2600
Wire Wire Line
	5650 9300 5450 9300
Wire Wire Line
	10900 2500 11100 2500
Wire Wire Line
	5650 9400 5450 9400
Wire Wire Line
	12900 4000 13100 4000
Wire Wire Line
	4450 9600 4250 9600
Wire Wire Line
	6200 7400 6200 7500
Wire Wire Line
	5500 7400 7300 7400
Wire Wire Line
	5500 7100 5500 7900
Wire Wire Line
	5500 7900 5400 7900
Wire Wire Line
	6600 7400 6600 7500
Wire Wire Line
	6900 7400 6900 7500
Wire Wire Line
	5800 7750 5800 7400
Connection ~ 6200 7400
Connection ~ 6600 7400
Connection ~ 6900 7400
Connection ~ 5500 7400
Connection ~ 5800 7400
Wire Wire Line
	8600 2500 9000 2500
Wire Wire Line
	8800 2100 8800 3500
Wire Wire Line
	8800 3500 9000 3500
Wire Wire Line
	8100 1900 8500 1900
Wire Wire Line
	8800 2100 8300 2100
Wire Wire Line
	8300 2100 8300 1900
Connection ~ 8800 2500
Connection ~ 8300 1900
Wire Wire Line
	5650 9500 5450 9500
Wire Wire Line
	3000 9300 3200 9300
Wire Wire Line
	3100 8300 3200 8300
Wire Wire Line
	3200 8300 3200 8700
Wire Wire Line
	3200 8700 3300 8700
Wire Wire Line
	7100 9450 6800 9450
Wire Wire Line
	4500 7900 4500 8000
Wire Wire Line
	4100 7900 4100 7400
Wire Wire Line
	4100 7400 4200 7400
Connection ~ 4100 7900
Connection ~ 4500 7900
Wire Wire Line
	5500 2400 6000 2400
Wire Wire Line
	5600 2400 5600 2950
Connection ~ 5600 2400
Wire Wire Line
	7700 2500 8200 2500
Wire Wire Line
	8000 2500 8000 2800
Wire Wire Line
	9000 2800 8200 2800
Wire Wire Line
	8200 2800 8200 2500
Connection ~ 8000 2500
Wire Wire Line
	7700 3300 8200 3300
Wire Wire Line
	8000 3300 8000 3000
Wire Wire Line
	9000 3000 8200 3000
Wire Wire Line
	8200 3000 8200 3300
Connection ~ 8000 3300
Wire Wire Line
	12500 1900 12100 1900
Wire Wire Line
	11800 4200 11500 4200
Wire Wire Line
	12400 2300 12400 4700
Wire Wire Line
	12400 4400 12100 4400
Wire Wire Line
	12100 3800 12400 3800
Connection ~ 12400 4400
Wire Wire Line
	12100 3000 12400 3000
Connection ~ 12400 3800
Connection ~ 12400 3000
Wire Wire Line
	11500 3500 11500 2800
Wire Wire Line
	12100 2300 12400 2300
Wire Wire Line
	12100 2600 12500 2600
Wire Wire Line
	12100 3400 12500 3400
Wire Wire Line
	11500 2800 11800 2800
Wire Wire Line
	12100 4000 12500 4000
Wire Wire Line
	4800 3100 5200 3100
Wire Wire Line
	5100 2950 5100 3200
Connection ~ 5100 3100
Wire Wire Line
	3100 3800 6200 3800
Wire Wire Line
	5900 3650 5900 4000
Wire Wire Line
	7300 8400 7300 8500
Wire Wire Line
	8800 3900 8800 3600
Wire Wire Line
	7950 4700 8150 4700
Wire Wire Line
	8150 5400 7950 5400
Connection ~ 8150 4700
Wire Wire Line
	8150 6100 7950 6100
Connection ~ 8150 5400
Wire Wire Line
	4550 4500 4750 4500
Wire Wire Line
	4750 4300 4750 5900
Wire Wire Line
	4750 5200 4550 5200
Connection ~ 4750 4500
Wire Wire Line
	4750 5900 4550 5900
Connection ~ 4750 5200
Wire Wire Line
	10600 7700 11100 7700
Wire Wire Line
	11100 7700 11100 7800
Wire Wire Line
	8500 4900 9100 4900
Wire Wire Line
	8150 4350 8150 6100
Text Label 8150 4350 0    59   ~ 0
170V
Text Label 4750 4400 0    59   ~ 0
170V
$Comp
L CP C1
U 1 1
P 3700 3000
F 0 "C1" H 3750 3100 70  0000 L BNN
F 1 "2.2uF" H 3744 2819 70  0000 L BNN
F 2 "rcl:rcl-E2,5-7" H 3690 2790 70  0001 L TNN
F 3 "" H 3700 3000 60  0001 C CNN
F 4 "Value" H 3700 3000 60  0001 C CNN "Fieldname"
F 5 "+" V 3550 3200 50  0001 L BNN "Field4"
	1    3700 3000
	1    0    0    -1  
$EndComp
$Comp
L IRF740 Q1
U 1 1
P 4700 3000
F 0 "Q1" H 5000 3099 70  0000 L BNN
F 1 "IRF740" H 5000 3000 70  0000 L BNN
F 2 "Recovered:IRF740-TO220BV" H 4690 2790 70  0001 L TNN
F 3 "" H 4700 3000 60  0001 C CNN
F 4 "Value" H 4600 3200 60  0001 C CNN "Fieldname"
F 5 "D" H 4750 3100 32  0000 L BNN "Field5"
F 6 "S" H 4749 2875 32  0000 L BNN "Field6"
F 7 "G" H 4600 2951 32  0000 L BNN "Field7"
	1    4700 3000
	-1   0    0    -1  
$EndComp
Wire Wire Line
	11100 7800 13000 7800
$Comp
L CONN_01X10 SV5
U 1 1
P 13200 7350
F 0 "SV5" H 13200 7900 50  0000 C CNN
F 1 "CONN_01X10" V 13300 7350 50  0000 C CNN
F 2 "Recovered:ARDUNIX6_MA10-1" H 13200 7350 50  0001 C CNN
F 3 "" H 13200 7350 50  0000 C CNN
	1    13200 7350
	1    0    0    -1  
$EndComp
$Comp
L CONN_01X06 SV3
U 1 1
P 9300 5150
F 0 "SV3" H 9300 5500 50  0000 C CNN
F 1 "CONN_01X06" V 9400 5150 50  0000 C CNN
F 2 "Recovered:ARDUNIX6_MA06-1" H 9300 5150 50  0001 C CNN
F 3 "" H 9300 5150 50  0000 C CNN
	1    9300 5150
	1    0    0    -1  
$EndComp
Connection ~ 5900 3800
$Comp
L PWR_FLAG #FLG2
U 1 1
P 6900 7400
F 0 "#FLG2" H 6900 7495 50  0001 C CNN
F 1 "PWR_FLAG" H 6900 7580 50  0000 C CNN
F 2 "" H 6900 7400 50  0000 C CNN
F 3 "" H 6900 7400 50  0000 C CNN
	1    6900 7400
	1    0    0    -1  
$EndComp
$Comp
L TEST_1P TP1
U 1 1
P 8150 4350
F 0 "TP1" H 8150 4620 50  0000 C CNN
F 1 "HV" H 8150 4550 50  0000 C CNN
F 2 "Recovered:TESTPAD_P1-13" H 8350 4350 50  0001 C CNN
F 3 "" H 8350 4350 50  0000 C CNN
	1    8150 4350
	1    0    0    -1  
$EndComp
Wire Wire Line
	3700 2000 3700 2850
$Comp
L TEST_1P TP2
U 1 1
P 5900 3650
F 0 "TP2" H 5900 3920 50  0000 C CNN
F 1 "GND" H 5900 3850 50  0000 C CNN
F 2 "Recovered:TESTPAD_P1-13" H 6100 3650 50  0001 C CNN
F 3 "" H 6100 3650 50  0000 C CNN
	1    5900 3650
	1    0    0    -1  
$EndComp
$Comp
L PWR_FLAG #FLG1
U 1 1
P 6200 3600
F 0 "#FLG1" H 6200 3695 50  0001 C CNN
F 1 "PWR_FLAG" H 6200 3780 50  0000 C CNN
F 2 "" H 6200 3600 50  0000 C CNN
F 3 "" H 6200 3600 50  0000 C CNN
	1    6200 3600
	1    0    0    -1  
$EndComp
Wire Wire Line
	6200 3800 6200 3600
$Comp
L TEST_1P TP3
U 1 1
P 5500 7100
F 0 "TP3" H 5500 7370 50  0000 C CNN
F 1 "VCC" H 5500 7300 50  0000 C CNN
F 2 "Recovered:TESTPAD_P1-13" H 5700 7100 50  0001 C CNN
F 3 "" H 5700 7100 50  0000 C CNN
	1    5500 7100
	1    0    0    -1  
$EndComp
Wire Wire Line
	3400 7900 3500 7900
$Comp
L D D2
U 1 1
P 4150 2400
F 0 "D2" H 4150 2500 50  0000 C CNN
F 1 "UF4007" H 4150 2300 50  0000 C CNN
F 2 "Diodes_ThroughHole:Diode_DO-41_SOD81_Horizontal_RM10" H 4150 2400 50  0001 C CNN
F 3 "" H 4150 2400 50  0000 C CNN
F 4 "UF4007" H 4150 2600 60  0001 C CNN "Fieldname"
	1    4150 2400
	1    0    0    -1  
$EndComp
Wire Wire Line
	3100 2400 4000 2400
$Comp
L D D1
U 1 1
P 3650 7900
F 0 "D1" H 3650 8000 50  0000 C CNN
F 1 "1N4001" H 3650 7800 50  0000 C CNN
F 2 "Diodes_ThroughHole:Diode_DO-41_SOD81_Horizontal_RM10" H 3650 7900 50  0001 C CNN
F 3 "" H 3650 7900 50  0000 C CNN
F 4 "Value" H 3650 7900 60  0001 C CNN "Fieldname"
	1    3650 7900
	-1   0    0    1   
$EndComp
Wire Wire Line
	3800 7900 4600 7900
Wire Wire Line
	5100 3800 5100 3600
Text Label 4600 2750 0    20   ~ 0
DRAIN
Wire Wire Line
	3000 9400 3200 9400
Wire Wire Line
	3000 9700 3200 9700
Text Label 3000 9400 2    60   ~ 0
PIR
Text Label 3000 9700 2    60   ~ 0
GPIO
Text Label 10900 3300 0    20   ~ 0
B_GATE
$Comp
L TEST_1P TP4
U 1 1
P 5100 2950
F 0 "TP4" H 5100 3220 50  0000 C CNN
F 1 "HVD" H 5100 3150 50  0000 C CNN
F 2 "Recovered:TESTPAD_P1-13" H 5300 2950 50  0001 C CNN
F 3 "" H 5300 2950 50  0000 C CNN
	1    5100 2950
	1    0    0    -1  
$EndComp
$EndSCHEMATC
